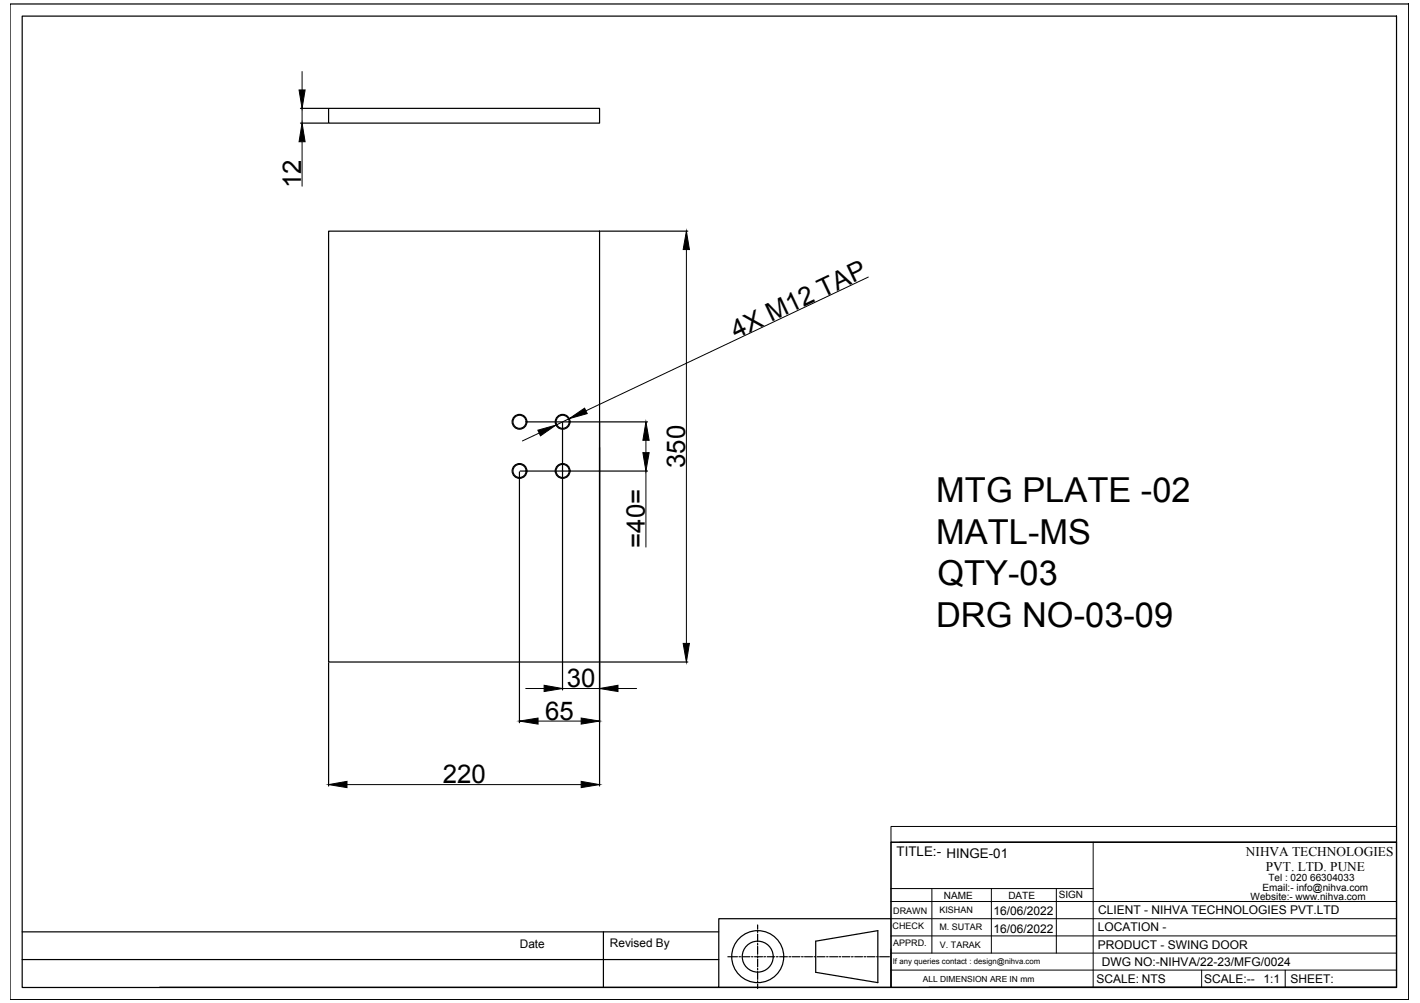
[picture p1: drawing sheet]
<svg xmlns="http://www.w3.org/2000/svg" width="297mm" height="210mm" viewBox="0 0 297 210" stroke-linecap="round" stroke-linejoin="round" font-family="sans-serif">
<!-- layer: 0 -->
<g fill="none" stroke="#000" stroke-width=".25">
<path d="M2.1 .8h292.6v208.4h-292.6zM4.6 3.4h287.5v203.3h-287.5zM62.9 22.7h5.7M62.9 25.8h5.7M68.7 22.7h56.7v3.1h-56.7zM68.7 48.4h56.7v90.1h-56.7zM125.6 48.4h18.3M108.7 98.7v52.5M108.8 98.6h26.7M110.2 88.3h25.3M117.7 88.5v55.9M125.4 88.5v76"/>
<path d="M68.7 138.7v25.8M125.6 138.5h18.3M186.4 176.3h105.7v30.3h-105.7zM4.6 195h145.8M126.2 195v11.7M158.5 193.6v.9M158.5 194.8v.3M158.5 195.5v1.6M158.5 197.4v.4M158.5 198.1v1.6M170.6 197l13-2.2v10.8l-13-2.1zM186.4 192.3h-36v14.3h-117"/>
<path d="M4.6 200.8h145.8M150.4 206.6h36M152.3 200.2h1.9M154.6 200.2h.3M155.2 200.2h1.7M157.2 200.2h.3M157.8 200.2h1.7M158.5 200.1v.3M158.5 200.7v1.6M158.5 202.7v.3M158.5 203.3v1.7M158.5 205.3v.3"/>
<path d="M158.5 205.9v1M159.8 200.2h.3M160.5 200.2h1.6M162.4 200.2h.4M163.1 200.2h1.6M165 200.2h.4M165.7 200.2h1.6M167.7 200.2h.3M168.3 200.2h1.7M170.3 200.2h.3M170.9 200.2h1.7M172.9 200.2h.3"/>
<path d="M173.6 200.2h1.6M175.5 200.2h.3M176.2 200.2h1.6M178.1 200.2h.4M178.8 200.2h1.6M180.7 200.2h.4M181.4 200.2h1.6M183.4 200.2h.3M184 200.2h2M194.3 206.6h97.8"/>
<circle cx="108.7" cy="98.6" r="1.55"/>
<circle cx="108.7" cy="88.3" r="1.55"/>
<circle cx="108.7" cy="88.3" r="1.38"/>
<circle cx="108.7" cy="98.6" r="1.38"/>
<circle cx="117.7" cy="88.3" r="1.55"/>
<circle cx="117.7" cy="98.6" r="1.55"/>
<circle cx="117.7" cy="98.6" r="1.38"/>
<circle cx="117.7" cy="88.3" r="1.38"/>
<circle cx="158.5" cy="200.2" r="5.4"/>
<circle cx="158.5" cy="200.2" r="3.2"/>
</g>
<g fill="none" stroke="#000" stroke-width=".21">
<path d="M63.2 15v3.8M63.2 22.7v3.1M63.2 29.7v9.3M143.6 52.2v82.4M181.6 58l-59 28M112.8 90.6l-3.5 1.7M119.1 87.6l-2.8 1.4M135.1 92.1v2.6M135.1 98.6v15.9M110 144.1h3.8M112.6 150.9h9M117.7 144.1h7.7"/>
<path d="M129.3 144.1h3.9M72.6 164.2h49M186.4 173h105.7v3.3h-105.7zM186.4 176.3v30.3M188.2 176.3h103.9M228.7 176.3v30.3M186.4 199.5h105.7M186.4 195.9h105.7M186.4 192.3h105.7M186.4 188.7h105.7M186.4 186h42.3M194.9 186v13.5"/>
<path d="M207.4 186v13.5M221 186v13.5M186.4 203h105.7M251.4 203v3.6M268.8 203v3.6"/>
</g>
<g fill="#000" stroke="#000" stroke-width=".21">
<path d="M62.6 18.8h1.2l-.6 3.9zM63.2 25.8l.6 3.9h-1.2zM143.6 48.4l.6 3.8h-1.3zM112.5 90l3.8-1-3.2 2.2zM119.1 87.6l3.2-2.2 .5 1.2zM135.1 88.3l.7 3.8h-1.3zM134.5 94.7h1.3l-.7 3.9zM142.9 134.6h1.3l-.6 3.9zM108.7 150.9l3.9-.6v1.2zM113.8 143.4l3.9 .7-3.9 .6zM121.6 150.3l3.8 .6-3.8 .6zM125.4 144.1l3.9-.7v1.3z"/>
<path d="M68.7 164.2l3.9-.7v1.3zM121.6 163.5l3.8 .7-3.8 .6z"/>
</g>
<g font-size="7.2">
<text x="195.9" y="105.1">MTG PLATE -02</text>
<text x="195.9" y="113.8">MATL-MS</text>
<text x="196.1" y="122.5">QTY-03</text>
<text x="195.8" y="131.2">DRG NO-03-09</text>
</g>
<g font-size="5.4">
<text x="63" y="39.4" transform="rotate(-90 63 39.4)">12</text>
<text x="154" y="70.9" transform="rotate(-25 154 70.9)">4X M12 TAP</text>
<text x="143.3" y="97.9" transform="rotate(-90 143.3 97.9)">350</text>
<text x="134.9" y="114.6" transform="rotate(-90 134.9 114.6)">=40=</text>
<text x="118.6" y="143.8">30</text>
<text x="114" y="150.7">65</text>
<text x="92.6" y="163.9">220</text>
</g>
<g font-size="2.8">
<text x="187.6" y="179.2">TITLE:- HINGE-01</text>
<text x="260.6" y="179.1">NIHVA TECHNOLOGIES</text>
<text x="264.8" y="182.3">PVT. LTD. PUNE</text>
</g>
<g font-size="2.5">
<text x="207.8" y="191.6">16/06/2022</text>
<text x="229.7" y="191.3">CLIENT - NIHVA TECHNOLOGIES PVT.LTD</text>
<text x="207.8" y="195.2">16/06/2022</text>
<text x="229.6" y="194.9">LOCATION -</text>
<text x="108.7" y="198.5">Date</text>
<text x="127.6" y="198.2">Revised By</text>
<text x="229.6" y="198.5">PRODUCT - SWING DOOR</text>
<text x="230.5" y="202.1">DWG NO:-NIHVA/22-23/MFG/0024</text>
<text x="229.3" y="205.7">SCALE: NTS</text>
<text x="251.9" y="205.7">SCALE:--</text>
<text x="264.3" y="205.7">1:1</text>
<text x="269.9" y="205.7">SHEET:</text>
</g>
<g font-size="2.1">
<text x="265.3" y="184.4">Tel : 020 66304033</text>
<text x="197.4" y="188.1">NAME</text>
<text x="210.9" y="188.2">DATE</text>
<text x="221.5" y="188">SIGN</text>
<text x="261.6" y="188.4">Website:- www.nihva.com</text>
<text x="264.1" y="186.5">Email:- info@nihva.com</text>
</g>
<g font-size="1.9">
<text x="186.8" y="191.2">DRAWN</text>
<text x="196.5" y="191.1">KISHAN</text>
<text x="186.7" y="194.4">CHECK</text>
<text x="186.8" y="198">APPRD.</text>
<text x="196.5" y="194.7">M. SUTAR</text>
<text x="196.6" y="198.3">V. TARAK</text>
</g>
<text font-size="1.8" x="193" y="205.4">ALL DIMENSION ARE IN mm</text>
<text font-size="1.6" x="186.8" y="201.7">If any queries contact : design@nihva.com</text>
</svg>
